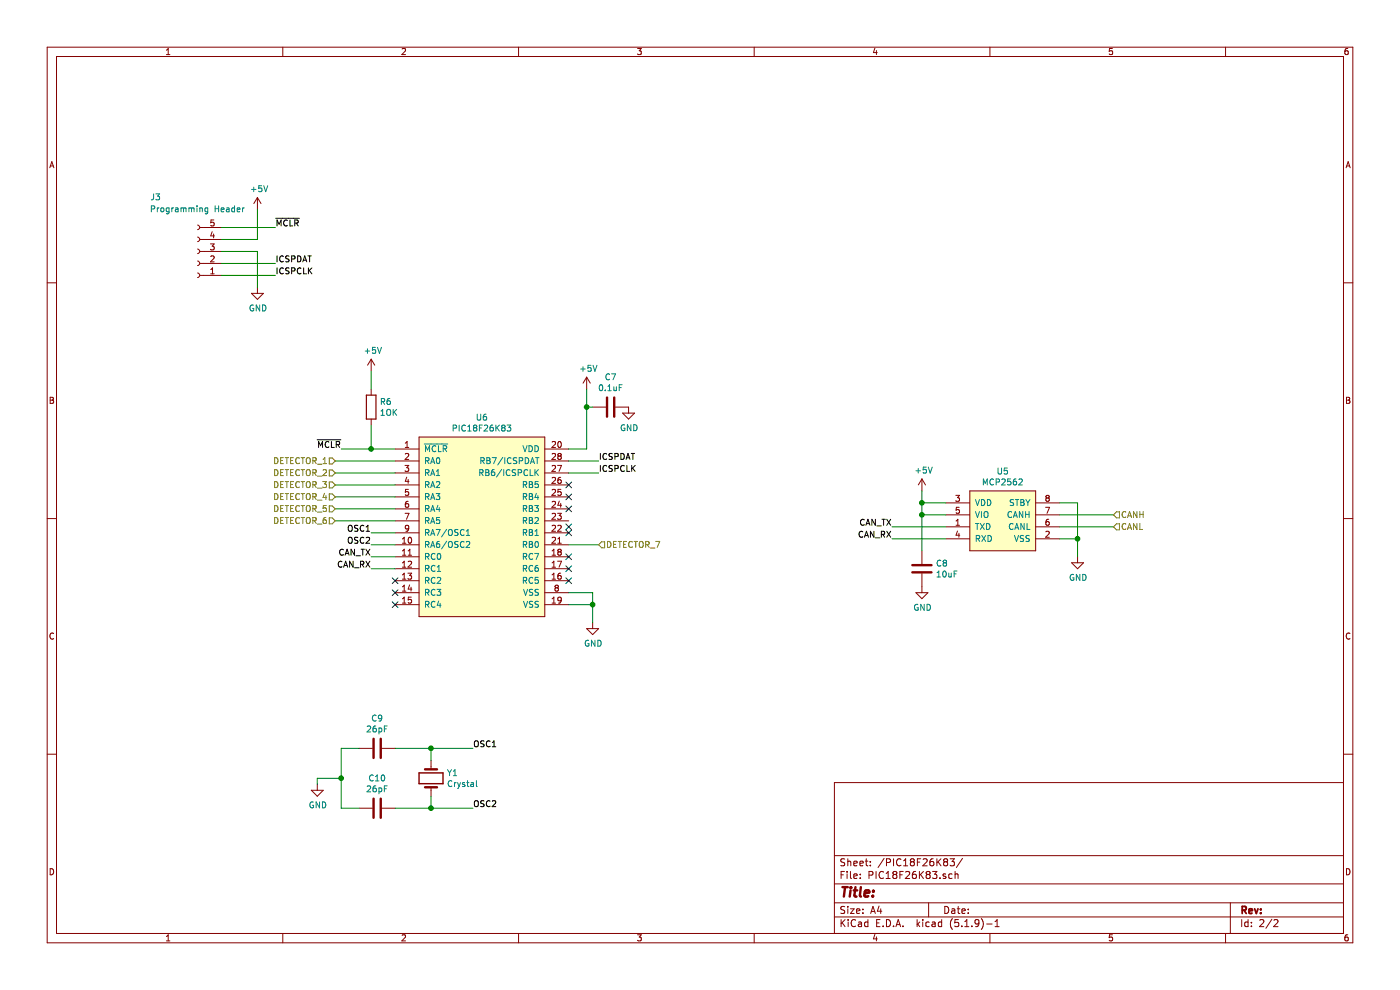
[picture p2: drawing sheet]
EESchema Schematic File Version 4
EELAYER 30 0
EELAYER END
$Descr A4 11693 8268
encoding utf-8
Sheet 2 2
Title ""
Date ""
Rev ""
Comp ""
Comment1 ""
Comment2 ""
Comment3 ""
Comment4 ""
$EndDescr
$Comp
L canhw:PIC18F26K83 U6
U 1 1
P 4050 4400
F 0 "U6" H 4025 5315 50  0000 C CNN
F 1 "PIC18F26K83" H 4025 5224 50  0000 C CNN
F 2 "Housings_DIP:DIP-28_W7.62mm" H 4500 4400 50  0001 C CNN
F 3 "" H 4500 4400 50  0001 C CNN
	1    4050 4400
	1    0    0    -1  
$EndComp
$Comp
L canhw:MCP2562 U5
U 1 1
P 8400 4200
F 0 "U5" H 8375 4465 50  0000 C CNN
F 1 "MCP2562" H 8375 4374 50  0000 C CNN
F 2 "Housings_DIP:DIP-8_W7.62mm" H 8400 4200 50  0001 C CNN
F 3 "" H 8400 4200 50  0001 C CNN
	1    8400 4200
	1    0    0    -1  
$EndComp
$Comp
L power:+5V #PWR027
U 1 1
P 7700 4100
F 0 "#PWR027" H 7700 3950 50  0001 C CNN
F 1 "+5V" H 7715 4273 50  0000 C CNN
F 2 "" H 7700 4100 50  0001 C CNN
F 3 "" H 7700 4100 50  0001 C CNN
	1    7700 4100
	1    0    0    -1  
$EndComp
Wire Wire Line
	7700 4100 7700 4200
Wire Wire Line
	7700 4300 7900 4300
Wire Wire Line
	7900 4200 7700 4200
Connection ~ 7700 4200
Wire Wire Line
	7700 4200 7700 4300
Text Label 3100 4650 2    50   ~ 0
CAN_TX
Text Label 3100 4750 2    50   ~ 0
CAN_RX
$Comp
L Connector:Conn_01x05_Female J3
U 1 1
P 1650 2100
F 0 "J3" H 2000 1650 50  0000 C CNN
F 1 "Programming Header" H 1650 1750 50  0000 C CNN
F 2 "Pin_Headers:Pin_Header_Straight_1x05_Pitch2.54mm" H 1650 2100 50  0001 C CNN
F 3 "~" H 1650 2100 50  0001 C CNN
	1    1650 2100
	-1   0    0    1   
$EndComp
Text Label 2300 1900 0    50   ~ 0
~MCLR
$Comp
L power:+5V #PWR018
U 1 1
P 2150 1750
F 0 "#PWR018" H 2150 1600 50  0001 C CNN
F 1 "+5V" H 2165 1923 50  0000 C CNN
F 2 "" H 2150 1750 50  0001 C CNN
F 3 "" H 2150 1750 50  0001 C CNN
	1    2150 1750
	1    0    0    -1  
$EndComp
$Comp
L power:GND #PWR019
U 1 1
P 2150 2400
F 0 "#PWR019" H 2150 2150 50  0001 C CNN
F 1 "GND" H 2155 2227 50  0000 C CNN
F 2 "" H 2150 2400 50  0001 C CNN
F 3 "" H 2150 2400 50  0001 C CNN
	1    2150 2400
	1    0    0    -1  
$EndComp
Wire Wire Line
	2150 2400 2150 2100
Wire Wire Line
	2150 2100 1850 2100
Wire Wire Line
	2150 2000 1850 2000
Text Label 2300 2200 0    50   ~ 0
ICSPDAT
Text Label 2300 2300 0    50   ~ 0
ICSPCLK
Text Label 5000 3850 0    50   ~ 0
ICSPDAT
Wire Wire Line
	5000 3850 4750 3850
Text Label 5000 3950 0    50   ~ 0
ICSPCLK
Wire Wire Line
	5000 3950 4750 3950
$Comp
L Device:R R6
U 1 1
P 3100 3400
F 0 "R6" H 3170 3446 50  0000 L CNN
F 1 "1OK" H 3170 3355 50  0000 L CNN
F 2 "Resistors_SMD:R_0805_HandSoldering" V 3030 3400 50  0001 C CNN
F 3 "~" H 3100 3400 50  0001 C CNN
	1    3100 3400
	1    0    0    -1  
$EndComp
Wire Wire Line
	2850 3750 3100 3750
Wire Wire Line
	3100 3550 3100 3750
Connection ~ 3100 3750
Wire Wire Line
	3100 3750 3300 3750
$Comp
L power:+5V #PWR020
U 1 1
P 3100 3100
F 0 "#PWR020" H 3100 2950 50  0001 C CNN
F 1 "+5V" H 3115 3273 50  0000 C CNN
F 2 "" H 3100 3100 50  0001 C CNN
F 3 "" H 3100 3100 50  0001 C CNN
	1    3100 3100
	1    0    0    -1  
$EndComp
Wire Wire Line
	3100 3100 3100 3250
$Comp
L power:+5V #PWR026
U 1 1
P 4900 3250
F 0 "#PWR026" H 4900 3100 50  0001 C CNN
F 1 "+5V" H 4915 3423 50  0000 C CNN
F 2 "" H 4900 3250 50  0001 C CNN
F 3 "" H 4900 3250 50  0001 C CNN
	1    4900 3250
	1    0    0    -1  
$EndComp
Wire Wire Line
	4900 3750 4750 3750
$Comp
L power:GND #PWR029
U 1 1
P 4950 5200
F 0 "#PWR029" H 4950 4950 50  0001 C CNN
F 1 "GND" H 4955 5027 50  0000 C CNN
F 2 "" H 4950 5200 50  0001 C CNN
F 3 "" H 4950 5200 50  0001 C CNN
	1    4950 5200
	1    0    0    -1  
$EndComp
Wire Wire Line
	4950 5200 4950 5050
Wire Wire Line
	4950 4950 4750 4950
Wire Wire Line
	4750 5050 4950 5050
Connection ~ 4950 5050
Wire Wire Line
	4950 5050 4950 4950
Text Label 7450 4400 2    50   ~ 0
CAN_TX
Text Label 7450 4500 2    50   ~ 0
CAN_RX
Wire Wire Line
	7450 4400 7900 4400
Wire Wire Line
	7450 4500 7900 4500
$Comp
L power:GND #PWR028
U 1 1
P 9000 4650
F 0 "#PWR028" H 9000 4400 50  0001 C CNN
F 1 "GND" H 9005 4477 50  0000 C CNN
F 2 "" H 9000 4650 50  0001 C CNN
F 3 "" H 9000 4650 50  0001 C CNN
	1    9000 4650
	1    0    0    -1  
$EndComp
Wire Wire Line
	9000 4650 9000 4500
Wire Wire Line
	9000 4200 8850 4200
Wire Wire Line
	8850 4500 9000 4500
Connection ~ 9000 4500
Wire Wire Line
	9000 4500 9000 4200
Text HLabel 9300 4300 2    50   Input ~ 0
CANH
Text HLabel 9300 4400 2    50   Input ~ 0
CANL
Wire Wire Line
	9300 4300 8850 4300
Wire Wire Line
	2150 1750 2150 2000
Wire Wire Line
	1850 2300 2300 2300
Wire Wire Line
	1850 2200 2300 2200
Wire Wire Line
	1850 1900 2300 1900
Wire Wire Line
	9300 4400 8850 4400
$Comp
L Device:C C8
U 1 1
P 7700 4750
F 0 "C8" H 7815 4796 50  0000 L CNN
F 1 "10uF" H 7815 4705 50  0000 L CNN
F 2 "Capacitor_THT:CP_Radial_D5.0mm_P2.50mm" H 7738 4600 50  0001 C CNN
F 3 "~" H 7700 4750 50  0001 C CNN
	1    7700 4750
	1    0    0    -1  
$EndComp
$Comp
L power:GND #PWR036
U 1 1
P 7700 4900
F 0 "#PWR036" H 7700 4650 50  0001 C CNN
F 1 "GND" H 7705 4727 50  0000 C CNN
F 2 "" H 7700 4900 50  0001 C CNN
F 3 "" H 7700 4900 50  0001 C CNN
	1    7700 4900
	1    0    0    -1  
$EndComp
Wire Wire Line
	7700 4600 7700 4300
Connection ~ 7700 4300
$Comp
L Device:C C7
U 1 1
P 5100 3400
F 0 "C7" V 4848 3400 50  0000 C CNN
F 1 "0.1uF" V 4939 3400 50  0000 C CNN
F 2 "Capacitors_SMD:C_0805_HandSoldering" H 5138 3250 50  0001 C CNN
F 3 "~" H 5100 3400 50  0001 C CNN
	1    5100 3400
	0    1    1    0   
$EndComp
$Comp
L power:GND #PWR035
U 1 1
P 5250 3400
F 0 "#PWR035" H 5250 3150 50  0001 C CNN
F 1 "GND" H 5255 3227 50  0000 C CNN
F 2 "" H 5250 3400 50  0001 C CNN
F 3 "" H 5250 3400 50  0001 C CNN
	1    5250 3400
	1    0    0    -1  
$EndComp
Wire Wire Line
	4900 3250 4900 3400
Wire Wire Line
	4950 3400 4900 3400
Connection ~ 4900 3400
Wire Wire Line
	4900 3400 4900 3750
Text Label 3100 4450 2    50   ~ 0
OSC1
Text Label 3100 4550 2    50   ~ 0
OSC2
Wire Wire Line
	3100 4450 3300 4450
Wire Wire Line
	3100 4550 3300 4550
$Comp
L Device:Crystal Y1
U 1 1
P 3600 6500
F 0 "Y1" V 3554 6631 50  0000 L CNN
F 1 "Crystal" V 3645 6631 50  0000 L CNN
F 2 "Crystal:Crystal_HC49-4H_Vertical" H 3600 6500 50  0001 C CNN
F 3 "~" H 3600 6500 50  0001 C CNN
	1    3600 6500
	0    1    1    0   
$EndComp
$Comp
L Device:C C9
U 1 1
P 3150 6250
F 0 "C9" V 2898 6250 50  0000 C CNN
F 1 "26pF" V 2989 6250 50  0000 C CNN
F 2 "Capacitors_SMD:C_0805_HandSoldering" H 3188 6100 50  0001 C CNN
F 3 "~" H 3150 6250 50  0001 C CNN
	1    3150 6250
	0    1    1    0   
$EndComp
$Comp
L Device:C C10
U 1 1
P 3150 6750
F 0 "C10" V 2898 6750 50  0000 C CNN
F 1 "26pF" V 2989 6750 50  0000 C CNN
F 2 "Capacitors_SMD:C_0805_HandSoldering" H 3188 6600 50  0001 C CNN
F 3 "~" H 3150 6750 50  0001 C CNN
	1    3150 6750
	0    1    1    0   
$EndComp
Wire Wire Line
	3300 6250 3600 6250
Wire Wire Line
	3600 6250 3600 6350
Wire Wire Line
	3300 6750 3600 6750
Wire Wire Line
	3600 6750 3600 6650
Text Label 3950 6250 0    50   ~ 0
OSC1
Text Label 3950 6750 0    50   ~ 0
OSC2
Wire Wire Line
	3950 6250 3600 6250
Connection ~ 3600 6250
Wire Wire Line
	3950 6750 3600 6750
Connection ~ 3600 6750
Wire Wire Line
	3000 6250 2850 6250
Wire Wire Line
	2850 6250 2850 6500
Wire Wire Line
	2850 6750 3000 6750
$Comp
L power:GND #PWR037
U 1 1
P 2650 6550
F 0 "#PWR037" H 2650 6300 50  0001 C CNN
F 1 "GND" H 2655 6377 50  0000 C CNN
F 2 "" H 2650 6550 50  0001 C CNN
F 3 "" H 2650 6550 50  0001 C CNN
	1    2650 6550
	1    0    0    -1  
$EndComp
Wire Wire Line
	2650 6550 2650 6500
Wire Wire Line
	2650 6500 2850 6500
Connection ~ 2850 6500
Wire Wire Line
	2850 6500 2850 6750
NoConn ~ 3300 4850
NoConn ~ 3300 4950
NoConn ~ 3300 5050
NoConn ~ 4750 4750
NoConn ~ 4750 4850
Text HLabel 5000 4550 2    50   Input ~ 0
DETECTOR_7
Text HLabel 2800 4350 0    50   Input ~ 0
DETECTOR_6
Text HLabel 2800 4250 0    50   Input ~ 0
DETECTOR_5
Text HLabel 2800 4150 0    50   Input ~ 0
DETECTOR_4
Text HLabel 2800 4050 0    50   Input ~ 0
DETECTOR_3
Text HLabel 2800 3950 0    50   Input ~ 0
DETECTOR_2
Text HLabel 2800 3850 0    50   Input ~ 0
DETECTOR_1
Text Label 2850 3750 2    50   ~ 0
~MCLR
Wire Wire Line
	3100 4650 3300 4650
Wire Wire Line
	3100 4750 3300 4750
Wire Wire Line
	2800 3850 3300 3850
Wire Wire Line
	2800 3950 3300 3950
Wire Wire Line
	2800 4050 3300 4050
Wire Wire Line
	2800 4150 3300 4150
Wire Wire Line
	2800 4250 3300 4250
Wire Wire Line
	2800 4350 3300 4350
Wire Wire Line
	4750 4550 5000 4550
NoConn ~ 4750 4050
NoConn ~ 4750 4150
NoConn ~ 4750 4250
NoConn ~ 4750 4400
NoConn ~ 4750 4450
NoConn ~ 4750 4650
$EndSCHEMATC
